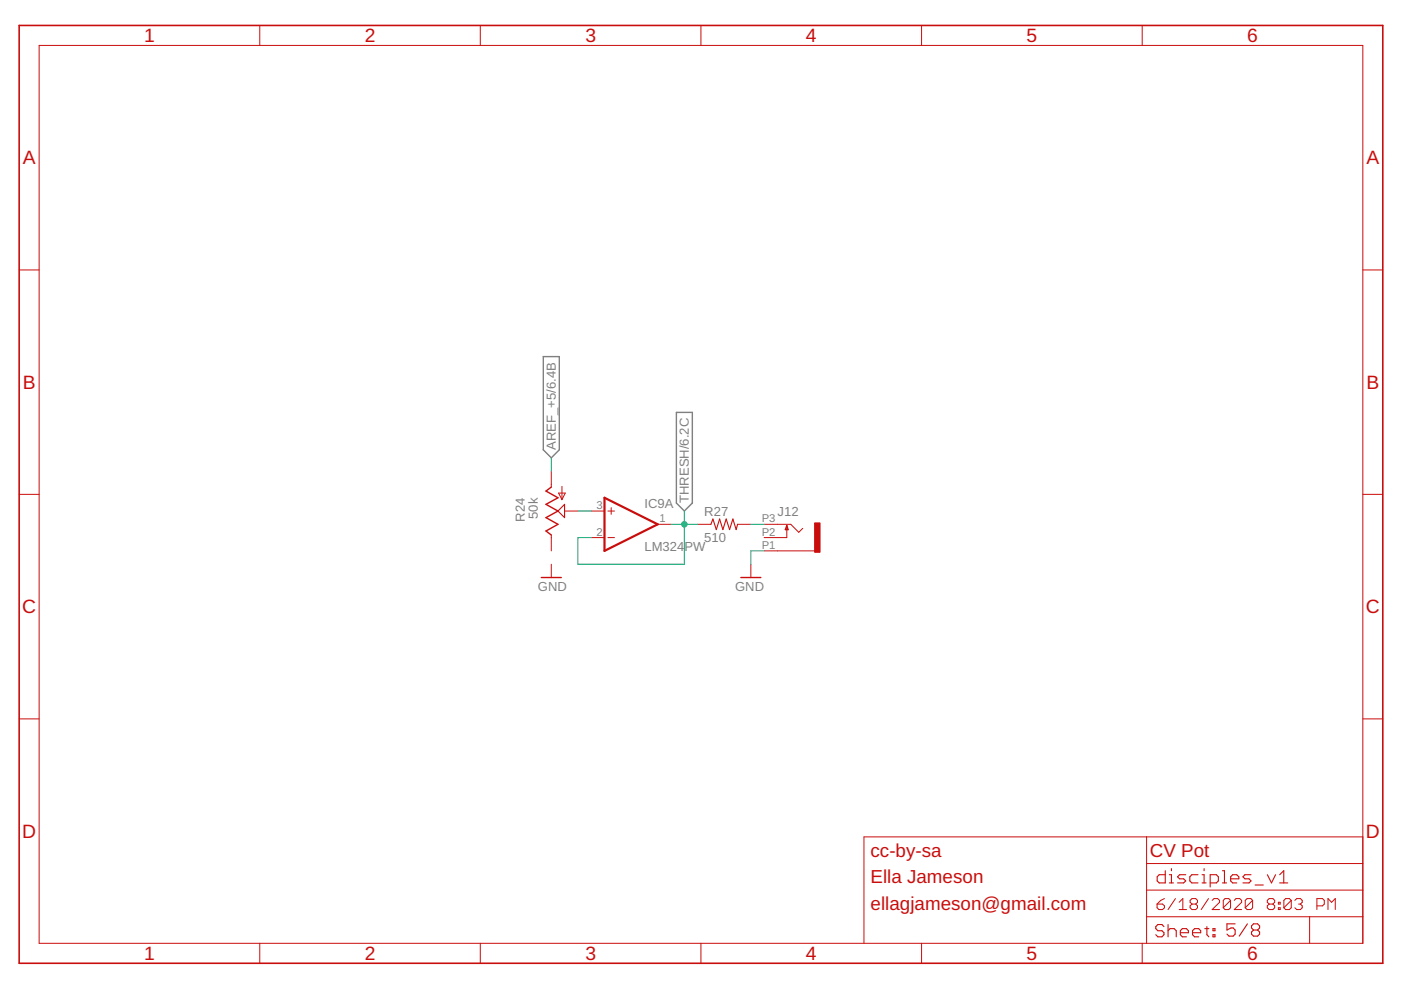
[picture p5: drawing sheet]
<svg xmlns="http://www.w3.org/2000/svg" width="297mm" height="210mm" viewBox="0 0 297 210" stroke-linecap="round" stroke-linejoin="round" font-family="sans-serif">
<path d="M115.2 75.6h3.4v19.8l-1.7 1.7-1.7-1.7zM143.4 87.4h3.4v19.3l-1.7 1.7-1.7-1.7z" fill="none" stroke="#808080" stroke-width=".3"/>
<g fill="none" stroke="#c90d0c" stroke-width=".21">
<path d="M8.3 9.6h280.6v190.4h-280.6zM55.1 5.4v4.2M101.8 5.4v4.2M148.6 5.4v4.2M195.4 5.4v4.2M242.2 5.4v4.2M4.1 57.2h4.2M288.9 57.2h4.3M116.9 99.9v3.4M4.1 104.8h4.2M116.9 113.4v3.4M116.9 119.6v2.8"/>
<path d="M118.4 104.5h1.4l-.7 1.4zM119.1 103.1v2.8M119.7 108.4h2.8M125.3 108.4h2.9M125.3 114h2.9M128.9 108.4h1.4M128.9 114h1.4M129.6 107.6v1.5M139.4 111.2h2.9M147.9 111.2h2.8M156.4 111.2h2.8M159.2 119.6v2.8"/>
<path d="M162 111.2h5.7l1.7 1.7 .8-.9M162 116.8h10.7M166.8 111.4v2.6h-4.8M288.9 104.8h4.3M4.1 152.4h4.2M288.9 152.4h4.3M243.1 177.4v22.6M288.9 177.4h-105.7v22.6M243.1 194.4h45.8M243.1 188.7h45.8M243.1 183.1h45.8M245.3 191.7h1.2l.4 .4v.4l-.4 .3h-.8l-.4-.3z"/>
<path d="M246.9 190.5l-.8 .4-.8 .8M249.2 190.5l-1.6 2.3M250 192.8h1.6M250 191.3l.8-.8v2.3M252.7 191.7l-.4 .4v.4l.4 .3h.8l.4-.3v-.4l-.4-.4M252.7 191.7h.8M252.7 191.7l-.4-.4v-.4l.4-.4h.8l.4 .4v.4l-.4 .4M256.2 190.5l-1.5 2.3M257 190.9l.4-.4h.8l.4 .4v.4l-1.6 1.5h1.6M260.9 190.9v1.6l-.4 .3h-.8l-.3-.3M260.9 190.9l-.4-.4h-.8l-.3 .4v1.6M260.9 190.9l-1.5 1.6"/>
<path d="M261.7 190.9l.4-.4h.7l.4 .4v.4l-1.5 1.5h1.5M265.6 190.9v1.6l-.4 .3h-.8l-.4-.3M265.6 190.9l-.4-.4h-.8l-.4 .4v1.6M265.6 190.9l-1.6 1.6M269.1 191.7l-.4 .4v.4l.4 .3h.8l.4-.3v-.4l-.4-.4M269.1 191.7h.8M269.1 191.7l-.4-.4v-.4l.4-.4h.8l.4 .4v.4l-.4 .4M271 192.5h.4v.3h-.4zM271 191.3h.4v.4h-.4zM273.8 190.9v1.6l-.4 .3h-.8l-.4-.3M273.8 190.9l-.4-.4h-.8l-.4 .4v1.6M273.8 190.9l-1.6 1.6"/>
<path d="M274.5 190.9l.4-.4h.8l.4 .4v.4l-.4 .4M275.3 191.7h.4M275.7 191.7l.4 .4v.4l-.4 .3h-.8l-.4-.3M277.7 194.4v5.6M279.2 192.1h1.2l.4-.4v-.8l-.4-.4h-1.2v2.3M281.6 192.8v-2.3l.7 .8 .8-.8v2.3M55.1 200v4.2M101.8 200v4.2M148.6 200v4.2M195.4 200v4.2M242.2 200v4.2"/>
</g>
<g fill="none" stroke="#c90d0c" stroke-width=".23">
<path d="M119.7 106.9v2.8l-1.4-1.3zM150.7 111.2l.5-1.2 .7 2.3 .7-2.3 .7 2.3 .7-2.3 .7 2.3 .7-2.3 .7 2.3 .3-1.1M246.8 196.5l-.4-.5h-.9l-.5 .5v.4l.5 .4h.9l.4 .5v.4l-.4 .4h-.9l-.5-.4M247.1 184.6v2.6h-1.3l-.5-.4v-.9l.5-.4h1.3M247.6 196v2.6M247.6 197.3l.5-.4h.8l.5 .4v1.3M247.9 187.2h.9M247.9 185.5h.5v1.7M248.4 184.2v.4M250.3 197.8h1.7v-.5l-.5-.4h-.8l-.4 .4v.9l.4 .4h.8M251.4 185.5h-1.3l-.4 .4 .4 .4h.9l.4 .5-.4 .4h-1.3M252.8 197.8h1.8v-.5l-.5-.4h-.8l-.5 .4v.9l.5 .4h.8"/>
<path d="M254 185.5h-1.3l-.4 .4v.9l.4 .4h1.3M254.9 187.2h.8M254.9 185.5h.4v1.7M255.3 184.2v.4M255.4 196.9h.9M255.9 196.5v1.7l.4 .4M256.6 187.2h1.3l.4-.4v-.9l-.4-.4h-1.3v2.6M257.2 196.9h.4v.4h-.4zM257.2 198.2h.4v.4h-.4zM259.2 187.2h.9M259.2 184.6h.4v2.6M260.9 186.3h1.8v-.4l-.5-.4h-.9l-.4 .4v.9l.4 .4h.9"/>
<path d="M261.9 195.9h-1.8v1.3l.9-.5h.5l.4 .5v.9l-.4 .4h-.9l-.5-.4M264.5 195.9l-1.8 2.6M265.2 185.5h-1.3l-.4 .4 .4 .4h.9l.4 .5-.4 .4h-1.3M265.8 197.2l-.5-.5v-.4l.5-.4h.8l.5 .4v.4l-.5 .5M265.8 197.2l-.5 .4v.5l.5 .4h.8l.5-.4v-.5l-.5-.4M265.8 197.2h.8M266.1 187.6h1.7M268.7 185.5l.9 1.7 .8-1.7M271.3 187.2h1.7M271.3 185.5l.9-.9v2.6"/>
</g>
<path d="M4.1 5.4h289.1v198.8h-289.1z" fill="none" stroke="#c90d0c" stroke-width=".34"/>
<path d="M128.2 105.5l11.2 5.7-11.2 5.6z" fill="none" stroke="#c90d0c" stroke-width=".47"/>
<path d="M116.9 103.3l-1.1 .8 2.5 1.4-2.5 1.4 2.5 1.5-2.5 1.3 2.5 1.5-2.5 1.4 1.1 .8M166.8 111.4l.3 .9h-.6zM114.8 122.4h4.2M157.1 122.4h4.2" fill="none" stroke="#c90d0c" stroke-width=".3"/>
<path d="M172.7 110.9h1.2v6.2h-1.2z" fill="#c90d0c" stroke="#c90d0c" stroke-width=".21"/>
<path d="M116.9 97.1v2.8M122.5 108.4h2.8M142.3 111.2h5.6M145.1 108.4v11.2h-22.6v-5.6h2.8M159.2 111.2h2.8M162 116.8h-2.8v2.8" fill="none" stroke="#0dab76" stroke-width=".21"/>
<circle cx="145.1" cy="111.2" r=".57" fill="#0dab76" stroke="#0dab76" stroke-width=".21"/>
<g font-size="4.1" fill="#c90d0c">
<text x="30.6" y="9">1</text>
<text x="77.3" y="9">2</text>
<text x="124.1" y="9">3</text>
<text x="170.9" y="9">4</text>
<text x="217.7" y="9">5</text>
<text x="264.4" y="9">6</text>
<text x="4.8" y="34.9">A</text>
<text x="289.7" y="34.9">A</text>
<text x="4.8" y="82.5">B</text>
<text x="289.7" y="82.5">B</text>
<text x="4.7" y="130.1">C</text>
<text x="289.6" y="130.1">C</text>
<text x="4.7" y="177.6">D</text>
<text x="289.6" y="177.6">D</text>
<text x="30.6" y="203.6">1</text>
<text x="77.3" y="203.6">2</text>
<text x="124.1" y="203.6">3</text>
<text x="170.9" y="203.6">4</text>
<text x="217.7" y="203.6">5</text>
<text x="264.4" y="203.6">6</text>
</g>
<g font-size="4" fill="#c90d0c">
<text x="184.6" y="181.7">cc-by-sa</text>
<text x="243.8" y="181.7">CV Pot</text>
<text x="184.6" y="187.3">Ella Jameson</text>
<text x="184.6" y="193">ellagjameson@gmail.com</text>
</g>
<g font-size="2.8" fill="#808080">
<text x="117.9" y="95.4" transform="rotate(-90 117.9 95.4)">AREF_+5/6.4B</text>
<text x="136.6" y="107.6">IC9A</text>
<text x="146.1" y="106.7" transform="rotate(-90 146.1 106.7)">THRESH/6.2C</text>
<text x="111.2" y="110.6" transform="rotate(-90 111.2 110.6)">R24</text>
<text x="114.1" y="110" transform="rotate(-90 114.1 110)">50k</text>
<text x="149.3" y="109.5">R27</text>
<text x="164.8" y="109.5">J12</text>
<text x="136.6" y="116.8">LM324</text>
<text x="145.1" y="116.8">PW</text>
<text x="149.3" y="114.8">510</text>
<text x="114.1" y="125.3">GND</text>
<text x="155.8" y="125.3">GND</text>
</g>
<g font-size="2.4" fill="#808080">
<text x="126.4" y="108">3</text>
<text x="126.4" y="113.6">2</text>
<text x="139.8" y="110.8">1</text>
<text x="161.5" y="110.8">P3</text>
<text x="161.5" y="113.6">P2</text>
<text x="161.5" y="116.4">P1</text>
</g>
</svg>
